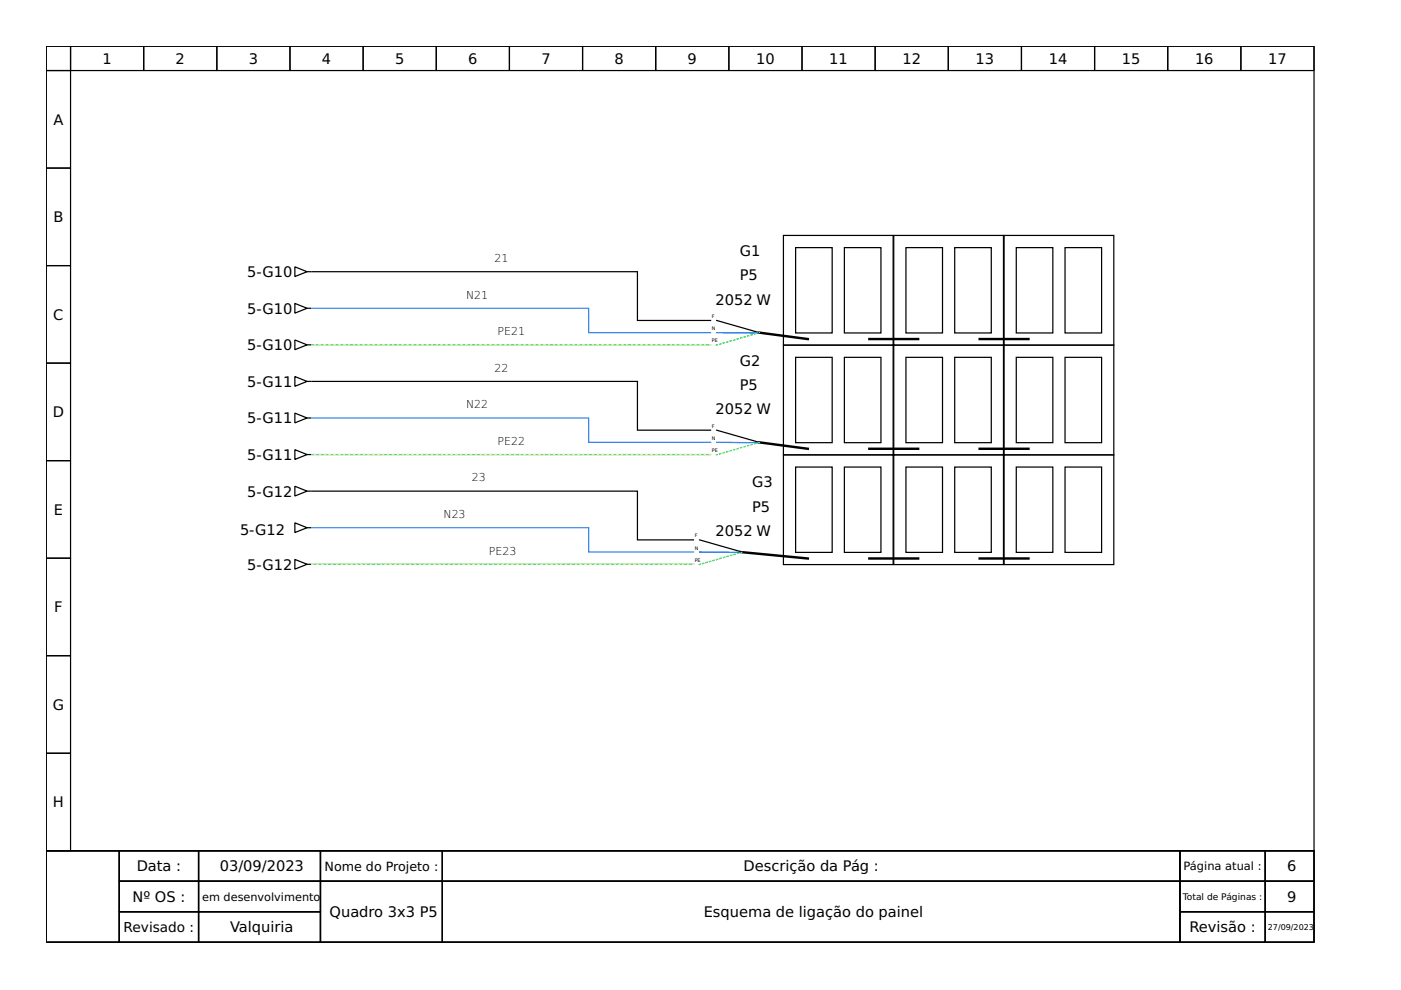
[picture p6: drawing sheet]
<svg xmlns="http://www.w3.org/2000/svg" width="297mm" height="210mm" viewBox="0 0 297 210" stroke-linecap="round" stroke-linejoin="round" font-family="sans-serif">
<g fill="none" stroke="#000" stroke-width=".26">
<path d="M9.8 9.8h268.8v170.6h-268.8zM9.8 9.8h5.2v5.2h-5.2zM9.8 15h5.2v20.6h-5.2zM15 9.8h15.5v5.2h-15.5zM30.5 9.8h15.5v5.2h-15.5zM46 9.8h15.5v5.2h-15.5zM61.5 9.8h15.5v5.2h-15.5zM77 9.8h15.5v5.2h-15.5zM92.5 9.8h15.5v5.2h-15.5zM108 9.8h15.5v5.2h-15.5zM123.5 9.8h15.5v5.2h-15.5zM139 9.8h15.5v5.2h-15.5z"/>
<path d="M154.5 9.8h15.5v5.2h-15.5zM170 9.8h15.6v5.2h-15.6zM185.6 9.8h15.5v5.2h-15.5zM201.1 9.8h15.5v5.2h-15.5zM216.6 9.8h15.5v5.2h-15.5zM232.1 9.8h15.5v5.2h-15.5zM247.6 9.8h15.5v5.2h-15.5zM263.1 9.8h15.5v5.2h-15.5zM9.8 35.6h5.2v20.7h-5.2zM9.8 56.3h5.2v20.7h-5.2zM62.5 56.6l2.6 1-2.6 1zM65.1 57.6h.8"/>
<path d="M66.1 57.6h69v10.3h15.6M166.1 49.9h23.3v23.3h-23.3zM168.7 52.5h7.7v18.1h-7.7zM179 52.5h7.8v18.1h-7.8zM189.5 49.9h23.3v23.3h-23.3zM192.1 52.5h7.7v18.1h-7.7zM202.4 52.5h7.8v18.1h-7.8zM212.9 49.9h23.2v23.3h-23.2zM215.5 52.5h7.7v18.1h-7.7zM225.8 52.5h7.8v18.1h-7.8zM9.8 77h5.2v20.7h-5.2zM62.5 79.8l2.6 1.1-2.6 1z"/>
<path d="M62.5 72.1l2.6 1-2.6 1zM62.5 64.3l2.6 1.1-2.6 1zM65.1 73.1h.8M65.1 65.4h.8M151.9 67.9l9.1 2.6M166.1 73.2h23.3v23.2h-23.3zM168.7 75.8h7.7v18.1h-7.7zM179 75.8h7.8v18.1h-7.8zM189.5 73.2h23.3v23.2h-23.3zM192.1 75.8h7.7v18.1h-7.7zM202.4 75.8h7.8v18.1h-7.8zM212.9 73.2h23.2v23.2h-23.2z"/>
<path d="M215.5 75.8h7.7v18.1h-7.7zM225.8 75.8h7.8v18.1h-7.8zM9.8 97.7h5.2v20.6h-5.2zM62.5 95.3l2.6 1.1-2.6 1zM62.5 87.6l2.6 1-2.6 1.1zM65.1 80.9h.8M65.1 96.4h.8M65.1 88.6h.8M66.1 80.9h69v10.3h15.6M151.9 91.2l9.1 2.6M166.1 96.4h23.3v23.3h-23.3zM168.7 99h7.7v18.1h-7.7z"/>
<path d="M179 99h7.8v18.1h-7.8zM189.5 96.4h23.3v23.3h-23.3zM192.1 99h7.7v18.1h-7.7zM202.4 99h7.8v18.1h-7.8zM212.9 96.4h23.2v23.3h-23.2zM215.5 99h7.7v18.1h-7.7zM225.8 99h7.8v18.1h-7.8zM9.8 118.3h5.2v20.7h-5.2zM62.5 118.6l2.6 1-2.6 1.1zM62.5 110.9l2.6 1-2.6 1zM62.5 103.1l2.6 1-2.6 1.1zM65.1 119.6h.8"/>
<path d="M65.1 111.9h.8M65.1 104.1h.8M66.1 104.1h69v10.4h11.9M148.3 114.5l9.1 2.6M9.8 139h5.2v20.7h-5.2zM9.8 159.7h5.2v20.7h-5.2zM9.8 180.4h268.8v19.4h-268.8zM9.8 180.4h15.5v19.4h-15.5zM25.3 180.4h16.8v6.4h-16.8zM25.3 186.8h16.8v6.5h-16.8zM25.3 193.3h16.8v6.5h-16.8zM42.1 180.4h25.8v6.4h-25.8z"/>
<path d="M42.1 186.8h25.8v6.5h-25.8zM42.1 193.3h25.8v6.5h-25.8zM67.9 180.4h25.9v6.4h-25.9zM67.9 186.8h25.9v13h-25.9zM93.8 180.4h156.4v6.4h-156.4zM93.8 186.8h156.4v13h-156.4zM250.2 180.4h18.1v6.4h-18.1zM250.2 186.8h18.1v6.5h-18.1zM250.2 193.3h18.1v6.5h-18.1zM268.3 180.4h10.3v6.4h-10.3zM268.3 186.8h10.3v6.5h-10.3zM268.3 193.3h10.3v6.5h-10.3z"/>
</g>
<path d="M161 70.5l10.3 1.4M184.3 71.9h10.4M207.7 71.9h10.4M161 93.8l10.3 1.3M184.3 95.1h10.4M207.7 95.1h10.4M157.1 117.1l14.2 1.3M184.3 118.4h10.4M207.7 118.4h10.4" fill="none" stroke="#000" stroke-width=".52"/>
<path d="M151.9 70.5l8.8 .1M151.9 93.8l8.8 .1M148.3 117.1h8.8" fill="none" stroke="#00f" stroke-width=".26"/>
<path d="M161 70.5l-9.1 2.7M161 93.8l-9.1 2.6M157.4 117.1l-9.1 2.6" fill="none" stroke="#0f0" stroke-width=".26" stroke-dasharray=".3 .5"/>
<path d="M66.1 73.1h84.6M66.1 96.4h84.6M66.1 119.6h80.9" fill="none" stroke="#33d17a" stroke-width=".26"/>
<path d="M150.7 73.1h-84.6M150.7 96.4h-84.6M147 119.6h-80.9" fill="none" stroke="#f9f06b" stroke-width=".26" stroke-dasharray=".3 .8"/>
<path d="M66.1 65.4h58.7v5.1h25.9M66.1 88.6h58.7v5.2h25.9M66.1 111.9h58.7v5.2h22.2" fill="none" stroke="#3584e4" stroke-width=".26"/>
<g font-size="3.1">
<text x="21.7" y="13.5">1</text>
<text x="37.2" y="13.5">2</text>
<text x="52.7" y="13.5">3</text>
<text x="68.3" y="13.5">4</text>
<text x="83.8" y="13.5">5</text>
<text x="99.3" y="13.5">6</text>
<text x="114.8" y="13.5">7</text>
<text x="130.3" y="13.5">8</text>
<text x="145.8" y="13.5">9</text>
<text x="160.3" y="13.5">10</text>
<text x="175.8" y="13.5">11</text>
<text x="191.3" y="13.5">12</text>
<text x="206.8" y="13.5">13</text>
<text x="222.4" y="13.5">14</text>
<text x="237.9" y="13.5">15</text>
<text x="253.4" y="13.5">16</text>
<text x="268.9" y="13.5">17</text>
<text x="11.3" y="26.5">A</text>
<text x="11.3" y="47.1">B</text>
<text x="52.4" y="58.8">5-G10</text>
<text x="156.9" y="59.4">P5</text>
<text x="156.9" y="54.2">G1</text>
<text x="151.7" y="64.6">2052 W</text>
<text x="11.3" y="67.8">C</text>
<text x="52.4" y="66.5">5-G10</text>
<text x="52.4" y="74.3">5-G10</text>
<text x="156.9" y="77.5">G2</text>
<text x="52.4" y="82">5-G11</text>
<text x="156.9" y="82.7">P5</text>
<text x="11.2" y="88.5">D</text>
<text x="52.4" y="89.8">5-G11</text>
<text x="151.7" y="87.8">2052 W</text>
<text x="52.4" y="97.5">5-G11</text>
<text x="52.4" y="105.3">5-G12</text>
<text x="159.4" y="103.4">G3</text>
<text x="11.4" y="109.2">E</text>
<text x="50.9" y="113.4">5-G12</text>
<text x="151.7" y="113.7">2052 W</text>
<text x="159.4" y="108.5">P5</text>
<text x="52.4" y="120.8">5-G12</text>
<text x="11.5" y="129.8">F</text>
<text x="11.2" y="150.5">G</text>
<text x="11.2" y="171.2">H</text>
<text x="29" y="184.8">Data :</text>
<text x="46.6" y="184.8">03/09/2023</text>
<text x="157.6" y="184.8">Descrição da Pág :</text>
<text x="272.9" y="184.8">6</text>
<text x="28.1" y="191.2">Nº OS :</text>
<text x="272.9" y="191.2">9</text>
<text x="48.8" y="197.7">Valquiria</text>
<text x="69.9" y="194.5">Quadro 3x3 P5</text>
<text x="149.2" y="194.5">Esquema de ligação do painel</text>
<text x="252.2" y="197.7">Revisão :</text>
</g>
<text font-size="2.9" x="26.2" y="197.6">Revisado :</text>
<text font-size="2.7" x="68.8" y="184.6">Nome do Projeto :</text>
<g font-size="2.4">
<text x="250.9" y="184.5">Página atual :</text>
<text x="42.9" y="191">em desenvolvimento</text>
</g>
<g font-size="2.3">
<text x="104.9" y="55.5">21</text>
<text x="98.8" y="63.3">N21</text>
<text x="105.5" y="71">PE21</text>
<text x="104.9" y="78.8">22</text>
<text x="98.8" y="86.6">N22</text>
<text x="105.5" y="94.3">PE22</text>
<text x="100.1" y="102.1">23</text>
<text x="94" y="109.8">N23</text>
<text x="103.7" y="117.6">PE23</text>
</g>
<text font-size="1.9" x="250.8" y="190.8">Total de Páginas :</text>
<text font-size="1.7" x="268.8" y="197.2">27/09/2023</text>
<g font-size="1">
<text x="150.9" y="70">N</text>
<text x="150.9" y="67.4">F</text>
<text x="150.9" y="72.6">PE</text>
<text x="150.9" y="93.3">N</text>
<text x="150.9" y="90.7">F</text>
<text x="150.9" y="95.9">PE</text>
<text x="147.3" y="114">F</text>
<text x="147.3" y="116.5">N</text>
<text x="147.3" y="119.1">PE</text>
</g>
</svg>
